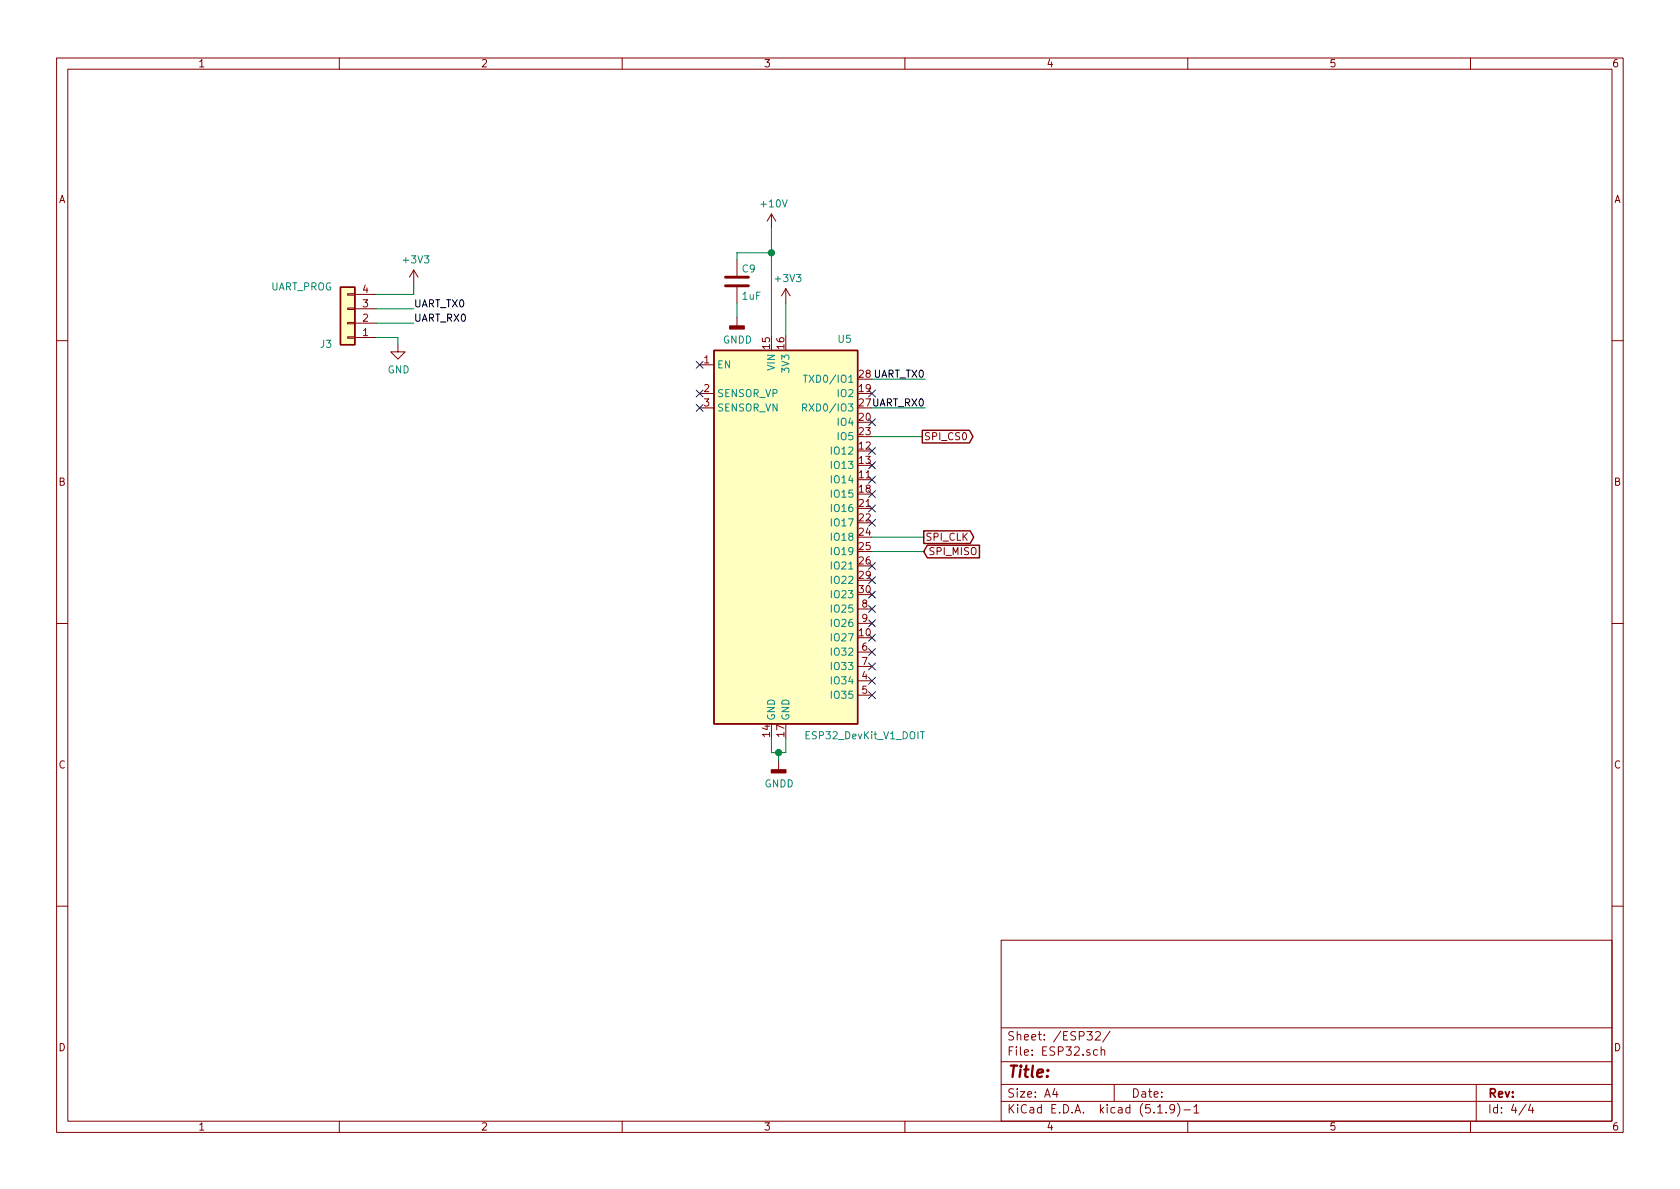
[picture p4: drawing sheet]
EESchema Schematic File Version 4
EELAYER 30 0
EELAYER END
$Descr A4 11693 8268
encoding utf-8
Sheet 4 4
Title ""
Date ""
Rev ""
Comp ""
Comment1 ""
Comment2 ""
Comment3 ""
Comment4 ""
$EndDescr
$Comp
L Placa_aquisicao:ESP32_DevKit_V1_DOIT U5
U 1 1
P 5470 3730
F 0 "U5" H 5880 5110 50  0000 C CNN
F 1 "ESP32_DevKit_V1_DOIT" H 6020 2350 50  0000 C CNN
F 2 "esp32_devkit_v1_doit:esp32_devkit_v1_doit" H 5020 5080 50  0001 C CNN
F 3 "https://aliexpress.com/item/32864722159.html" H 5020 5080 50  0001 C CNN
	1    5470 3730
	1    0    0    -1  
$EndComp
NoConn ~ 6070 2730
NoConn ~ 6070 2930
NoConn ~ 6070 3130
NoConn ~ 6070 3230
NoConn ~ 6070 3330
NoConn ~ 6070 3430
NoConn ~ 6070 3530
NoConn ~ 6070 3630
NoConn ~ 6070 3930
NoConn ~ 6070 4030
NoConn ~ 6070 4230
NoConn ~ 6070 4330
NoConn ~ 6070 4430
NoConn ~ 6070 4530
NoConn ~ 6070 4630
NoConn ~ 6070 4730
NoConn ~ 6070 4830
Wire Wire Line
	5370 5130 5370 5230
Wire Wire Line
	5370 5230 5420 5230
Wire Wire Line
	5470 5230 5470 5130
$Comp
L power:GNDD #PWR027
U 1 1
P 5420 5290
F 0 "#PWR027" H 5420 5040 50  0001 C CNN
F 1 "GNDD" H 5424 5135 50  0000 C CNN
F 2 "" H 5420 5290 50  0001 C CNN
F 3 "" H 5420 5290 50  0001 C CNN
	1    5420 5290
	1    0    0    -1  
$EndComp
Connection ~ 5420 5230
Wire Wire Line
	5420 5230 5470 5230
Wire Wire Line
	5420 5290 5420 5230
NoConn ~ 4870 2730
NoConn ~ 4870 2830
NoConn ~ 4870 2530
$Comp
L power:+10V #PWR026
U 1 1
P 5370 1580
F 0 "#PWR026" H 5370 1430 50  0001 C CNN
F 1 "+10V" H 5385 1753 50  0000 C CNN
F 2 "" H 5370 1580 50  0001 C CNN
F 3 "" H 5370 1580 50  0001 C CNN
	1    5370 1580
	1    0    0    -1  
$EndComp
$Comp
L Device:C C9
U 1 1
P 5130 1950
F 0 "C9" H 5160 2040 50  0000 L CNN
F 1 "1uF" H 5160 1850 50  0000 L CNN
F 2 "Capacitor_SMD:C_0805_2012Metric_Pad1.18x1.45mm_HandSolder" H 5168 1800 50  0001 C CNN
F 3 "~" H 5130 1950 50  0001 C CNN
	1    5130 1950
	1    0    0    -1  
$EndComp
Wire Wire Line
	5370 1580 5370 1750
Wire Wire Line
	5130 1800 5130 1750
Wire Wire Line
	5130 1750 5370 1750
Connection ~ 5370 1750
Wire Wire Line
	5370 1750 5370 2330
Wire Wire Line
	5130 2100 5130 2200
$Comp
L power:GNDD #PWR025
U 1 1
P 5130 2200
F 0 "#PWR025" H 5130 1950 50  0001 C CNN
F 1 "GNDD" H 5134 2045 50  0000 C CNN
F 2 "" H 5130 2200 50  0001 C CNN
F 3 "" H 5130 2200 50  0001 C CNN
	1    5130 2200
	1    0    0    -1  
$EndComp
Wire Wire Line
	5470 2330 5470 2100
$Comp
L power:+3V3 #PWR028
U 1 1
P 5470 2100
F 0 "#PWR028" H 5470 1950 50  0001 C CNN
F 1 "+3V3" H 5485 2273 50  0000 C CNN
F 2 "" H 5470 2100 50  0001 C CNN
F 3 "" H 5470 2100 50  0001 C CNN
	1    5470 2100
	1    0    0    -1  
$EndComp
Wire Wire Line
	6070 3030 6420 3030
Wire Wire Line
	6070 3730 6430 3730
NoConn ~ 6070 4130
Wire Wire Line
	6070 3830 6430 3830
Text GLabel 6430 3730 2    50   Output ~ 0
SPI_CLK
Text GLabel 6430 3830 2    50   Input ~ 0
SPI_MISO
Text GLabel 6420 3030 2    50   Output ~ 0
SPI_CS0
$Comp
L Connector_Generic:Conn_01x04 J?
U 1 1
P 2420 2240
AR Path="/600202F9/6011F5EA" Ref="J?"  Part="1" 
AR Path="/600203C9/6011F5EA" Ref="J3"  Part="1" 
F 0 "J3" H 2570 2390 50  0000 C CNN
F 1 "UART_PROG" H 2740 1990 50  0000 C CNN
F 2 "Connector_Molex:Molex_KK-254_AE-6410-04A_1x04_P2.54mm_Vertical" H 2420 2240 50  0001 C CNN
F 3 "~" H 2420 2240 50  0001 C CNN
	1    2420 2240
	-1   0    0    1   
$EndComp
$Comp
L power:GND #PWR023
U 1 1
P 2770 2390
F 0 "#PWR023" H 2770 2140 50  0001 C CNN
F 1 "GND" H 2775 2217 50  0000 C CNN
F 2 "" H 2770 2390 50  0001 C CNN
F 3 "" H 2770 2390 50  0001 C CNN
	1    2770 2390
	1    0    0    -1  
$EndComp
Wire Wire Line
	2620 2340 2770 2340
Wire Wire Line
	2770 2340 2770 2390
Wire Wire Line
	2620 2240 2880 2240
Wire Wire Line
	2620 2140 2880 2140
Wire Wire Line
	2620 2040 2880 2040
Wire Wire Line
	2880 2040 2880 1970
$Comp
L power:+3V3 #PWR024
U 1 1
P 2880 1970
F 0 "#PWR024" H 2880 1820 50  0001 C CNN
F 1 "+3V3" H 2895 2143 50  0000 C CNN
F 2 "" H 2880 1970 50  0001 C CNN
F 3 "" H 2880 1970 50  0001 C CNN
	1    2880 1970
	1    0    0    -1  
$EndComp
Text Label 2880 2140 0    50   ~ 0
UART_TX0
Text Label 2880 2240 0    50   ~ 0
UART_RX0
Wire Wire Line
	6070 2630 6440 2630
Text Label 6440 2630 2    50   ~ 0
UART_TX0
Wire Wire Line
	6070 2830 6440 2830
Text Label 6440 2830 2    50   ~ 0
UART_RX0
$EndSCHEMATC
